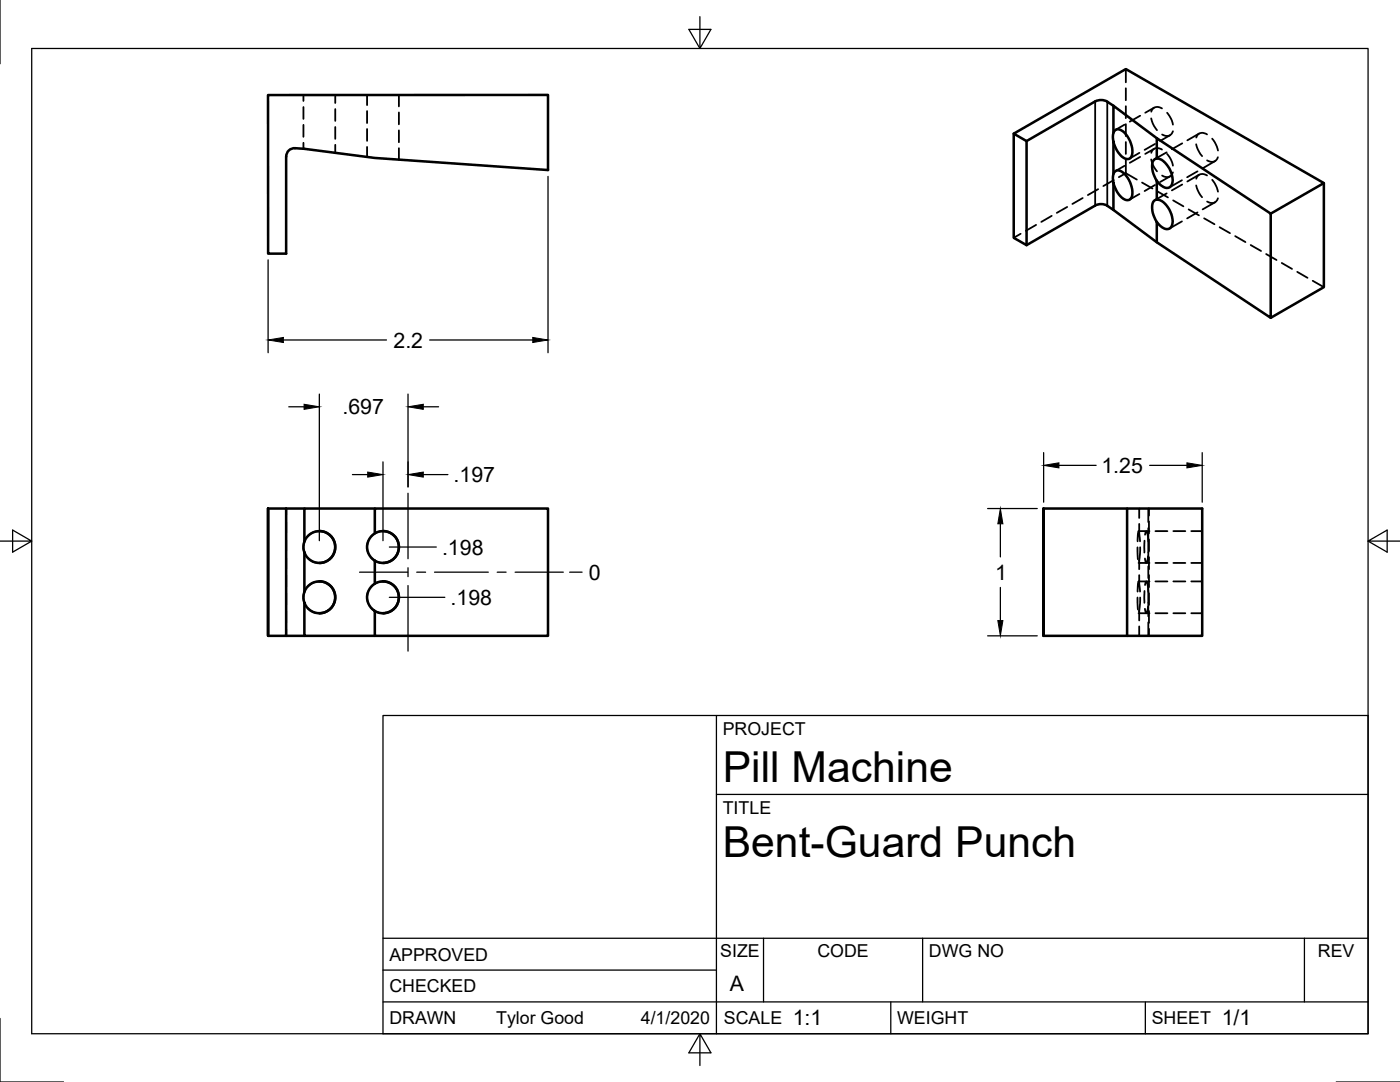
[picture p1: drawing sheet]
<svg xmlns="http://www.w3.org/2000/svg" width="279mm" height="216mm" viewBox="0 0 279 216" stroke-linecap="round" stroke-linejoin="round" font-family="sans-serif">
<!-- layer: Visible -->
<g fill="none" stroke="#000" stroke-width=".51">
<path d="M53.5 19l55.9-.1v15l-34.6-2.4-14.1-1.8-1.8-.1a1.67 1.67 0 0 0-1.8 1.6v19.4h-3.6zM202.3 26.7v20.8l2.6 1.4v-20.7M204.9 28.2l-2.6-1.5 22.4-12.9 39.5 22.7-10.6 6.1M222.2 36.5v5.4l8.7 6.4M222.2 26.5v-5.4l8.7 6.5M222.2 21.1a3.9 3.9 0 0 0-2.1-1.1h-.6l-.9 .2-13.7 8M222.2 28.3v6.4M222.5 26a1.67 1.67 0 0 1 2.3 .9 5 5 0 0 1 1 4.2 1.13 1.13 0 0 1-2 .1 5 5 0 0 1-1.5-5zM222.5 34.2a1.38 1.38 0 0 1 2 .5 5.3 5.3 0 0 1 1.3 4.6 1.14 1.14 0 0 1-2 .1 4.9 4.9 0 0 1-1.5-5zM230.2 32a1.48 1.48 0 0 1 2.3 .4 4.6 4.6 0 0 1 1.3 4.6 1.22 1.22 0 0 1-2 .1 4.7 4.7 0 0 1-1.6-5.1zM230.9 31.6v-4l22.7 15v20.8l-22.7-15.1v-4M230.9 36.1v3.7"/>
<path d="M264.2 36.5v20.8l-10.6 6.1M222.2 41.9a3.8 3.8 0 0 0-2.1-1.1l-.6-.1-.9 .3-13.7 7.9M230.2 40.2a1.52 1.52 0 0 1 2.3 .4 4.6 4.6 0 0 1 1.3 4.6 1.22 1.22 0 0 1-2 .1 4.7 4.7 0 0 1-1.6-5.1zM53.5 101.5h3.6M53.5 101.5v25.4zM57.1 101.5h3.6M57.1 101.5v25.4h-3.6M60.7 110.2v7.9M63.7 106a3.2 3.2 0 0 1 3.2 3.1 3.2 3.2 0 0 1-3.2 3.2M63.7 116a3.2 3.2 0 0 1 3.2 3.2 3.2 3.2 0 0 1-3.2 3.2M74.8 106.4v-4.9h34.6v25.4h-34.6v-5M74.8 101.5h-14.1v6.6"/>
<path d="M74.8 111.9v4.6M76.4 106a3.2 3.2 0 0 1 3.2 3.1 3.2 3.2 0 0 1-3.2 3.2M76.4 116a3.2 3.2 0 0 1 3.2 3.2 3.2 3.2 0 0 1-3.2 3.2M208.3 101.5h31.6v25.4h-15M224.9 101.5v25.4M57.1 126.9h3.6M60.7 120.3v6.6h14.1M208.3 126.9v-25.4v25.4h16.6"/>
<circle cx="63.7" cy="109.2" r="3.2"/>
<circle cx="63.7" cy="119.2" r="3.2"/>
<circle cx="76.4" cy="109.2" r="3.2"/>
<circle cx="76.4" cy="119.2" r="3.2"/>
</g>
<!-- layer: Hidden -->
<g fill="none" stroke="#000" stroke-width=".36">
<path d="M60.6 19v1.2M66.9 19v1.6M73.3 19v2M79.6 19v2.2M224.7 13.8v2.6M224.7 17.6v2.4M60.6 21.4v2.3M60.6 24.9v2.4M60.6 28.5v1.2M66.9 21.8v2.3M66.9 25.3v2.4M66.9 28.9v1.6"/>
<path d="M73.3 22.2v2.4M73.3 25.7v2.4M73.3 29.3v2M79.6 22.4v2.4M79.6 26v2.4M79.6 29.6v2.3M216.1 39.5l-2.1 1.2M219.2 37.7l-2.1 1.2M222.3 35.9l-2.1 1.2M224.4 24.9l-1.7 1M224.4 33.1l-1.7 1M224.7 34.6l2.2 1.2"/>
<path d="M224.7 21.2v2.4M224.7 24.8v2.4M224.7 28.3v2.4M224.7 31.9v2.7M224.7 34.6l-1.4 .7M227.4 30.5l-2 1.1M227.4 38.7l-2 1.1M227.5 23.1l-2 1.2M227.5 31.3l-2 1.2M227.9 36.4l2.1 1.2M229.7 23.6l.4 1 .8 1.4M229.7 31.8l.4 1.1 .8 1.3"/>
<path d="M230.3 21.5l-1.7 1M230.3 29.7l-1.7 1M230.5 28.7l-2.1 1.2M230.5 36.9l-2.1 1.2M231 38.2l2.1 1.2M231.9 21.6a1.33 1.33 0 0 0-2.1 .7M231.9 29.8a1.3 1.3 0 0 0-2.1 .7M232.8 30.4l-2.3 1.3M232.8 38.6l-2.3 1.3M232.9 22.5l.8 1.1 .4 1.3M232.9 30.7l.8 1.1 .4 1.3M233.5 27l-2 1.1"/>
<path d="M233.5 35.2l-2 1.1M234.1 26.2a1.31 1.31 0 0 1-2.2 .6M234.1 34.4a1.33 1.33 0 0 1-2.2 .6M234.1 40l2.1 1.2M235.9 36l-2.5 1.4M235.9 28.6l-2 1.2M235.9 36.8l-2 1.2M238.7 28.8l.4 1 .8 1.4M238.7 37l.6 1.5 .6 .8M239 34.2l-2.1 1.2M239.3 26.6l-2.3 1.4M239.3 34.9l-2.3 1.3"/>
<path d="M240.9 26.8a1.32 1.32 0 0 0-2.2 .7M240.9 35a1.34 1.34 0 0 0-2.2 .7M241.9 27.7l.7 1.1 .5 1.2M241.9 35.9l.7 1.1 .5 1.2M242.5 32.2l-2.5 1.4M243.1 31.4a1.32 1.32 0 0 1-2.2 .6M243.1 39.6a1.3 1.3 0 0 1-2.2 .6M203.7 46.7l-1.4 .8M206.8 44.9l-2.1 1.2M209.9 43.1l-2.1 1.2M213 41.3l-2.1 1.2M235.9 44.2l-2.5 1.4"/>
<path d="M237.2 41.8l2.1 1.2M239 42.4l-2.1 1.2M240.3 43.6l2.1 1.1M242.5 40.4l-2.5 1.4M243.4 45.3l2.1 1.2M246.5 47.1l2.1 1.2M249.6 48.9l2.1 1.2M252.7 50.7l2.1 1.2M255.8 52.5l2.1 1.2M258.9 54.3l2 1.1M262 56l2.2 1.3M57.1 101.5v1.4"/>
<path d="M57.1 104.1v2.3M57.1 107.6v2.4M57.1 111.2v2.4M57.1 114.8v2.4M57.1 118.3v2.4M60.8 108l-.2 1.2 .2 1.1M60.8 118l-.2 1.2 .2 1.2M61.4 111.3l.1 .1a3.1 3.1 0 0 0 2.2 .9M63.7 106a3.1 3.1 0 0 0-2.3 1M63.7 116a3.1 3.1 0 0 0-2.3 1M73.5 108l-.2 1.2 .2 1.1M73.5 118l-.2 1.2 .2 1.2"/>
<path d="M74.1 111.3l.1 .1a3.1 3.1 0 0 0 2.2 .9M76.4 106a3.1 3.1 0 0 0-2.3 1M76.4 116a3.1 3.1 0 0 0-2.3 1M227 109.2l.1 2.4M227 119.2l.1 2.4M227 108l.2-2 .3 2M227 118l.2-2 .3 2M227.2 112.3h2.2M227.2 106h2.2M227.2 116h2.2M227.4 111.9h-.1M227.4 101.5v1.9"/>
<path d="M227.4 104.5v1.9M227.4 111.9v1.7M227.4 114.8v1.7M227.5 109.2l-.1 2.7M227.5 119.2l-.1 2.7M228.4 107.9v2.4M228.4 117.9v2.4M228.5 106.7l.2-.7a5.5 5.5 0 0 1 .5 3.4v2.4M228.5 116.7l.2-.7a5.5 5.5 0 0 1 .5 3.4v3.6M229.1 111l-.3 1.3-.2-.2-.1-.7M229.2 101.5v2.7M229.2 105.4v2.7"/>
<path d="M229.2 113v2.4M229.2 116.5v1.6M229.3 101.5v1.4M229.3 104.1v2.3M229.3 107.6v2.4M229.3 111.2v2.4M229.3 114.8v2.4M229.3 118.3v2.4M230.6 112.3h2.4M230.6 106h2.4M230.6 116h2.4M234.2 112.3h2.4"/>
<path d="M234.2 106h2.4M234.2 116h2.4M237.7 106h2.2M237.7 116h2.2M239.9 110.2v2.1h-2.2M239.9 107v4.3M239.9 106v2.1M239.9 117.1v4.2M239.9 116v2.2M239.9 101.5v1.4M239.9 104.1v2.3M239.9 107.6v2.4"/>
<path d="M239.9 111.2v2.4M239.9 114.8v2.4M239.9 118.3v2.4M57.1 121.9v2.4M57.1 125.5v1.4M61.4 121.3l.1 .1a3.1 3.1 0 0 0 2.2 1M74.1 121.3l.1 .1a3.1 3.1 0 0 0 2.2 1M227.2 122.4h2.2M227.4 121.9l-.1 .1M227.4 121.9v1.9M227.4 125v1.9M229.1 121l-.3 1.3-.2-.1-.1-.7"/>
<path d="M229.2 124.2v2.7M229.3 121.9v2.4M229.3 125.5v1.4M230.6 122.4h2.4M234.2 122.4h2.4M239.9 120.2v2.2h-2.2M239.9 121.9v2.4M239.9 125.5v1.4"/>
</g>
<g fill="#000">
<circle cx="63.7" cy="116" r=".18"/>
<circle cx="63.7" cy="106" r=".18"/>
<circle cx="63.7" cy="112.3" r=".18"/>
<circle cx="76.4" cy="116" r=".18"/>
<circle cx="76.4" cy="112.3" r=".18"/>
<circle cx="76.4" cy="106" r=".18"/>
<circle cx="63.7" cy="122.4" r=".18"/>
<circle cx="76.4" cy="122.4" r=".18"/>
</g>
<!-- layer: Visible Narrow -->
<path d="M218.6 20.2v20.8M221 20.3v20.8" fill="none" stroke="#000" stroke-width=".36"/>
<!-- layer: Border -->
<path d="M0 0v12.7M6.3 9.7h266.7v196.6h-266.7zM139.7 3.3v6.4l2.2-3.8h-4.4l2.2 3.8M0 108h6.3l-3.8-2.2v4.4l3.8-2.2M273 108l3.8 2.2v-4.4l-3.8 2.2h6.4M0 203.2v12.7h12.7M139.7 206.3l-2.2 3.8h4.4l-2.2-3.8v6.3M266.7 215.9h12.7" fill="none" stroke="#000" stroke-width=".25"/>
<!-- layer: Titleblock -->
<path d="M76.4 142.8h196.6v63.5h-196.6zM143 158.5h130M143 142.8v63.5M76.4 199.9h196.6M76.4 193.6h66.6M76.4 187.2h196.6M152.4 187.2v12.7M177.8 199.9v6.4M184.1 187.2v12.7M228.6 199.9v6.4M260.3 187.2v12.7" fill="none" stroke="#000" stroke-width=".25"/>
<!-- layer: Center Lines -->
<path d="M81.4 98.4v13.1M71.8 114.2h9.6M81.4 113.3v1.8M81.4 116.8v13.1M83.2 114.2h1.7M86.7 114.2h10.8M99.2 114.2h1.8M102.8 114.2h9.6" fill="none" stroke="#000" stroke-width=".25"/>
<!-- layer: Dimensions -->
<g fill="none" stroke="#000" stroke-width=".25">
<path d="M109.4 35.2v35.2M53.5 51.9v18.5M56.6 67.8h20.5M63.7 78.6v29.3M81.4 78.6v18.6M85.7 67.8h20.6M57.6 81.2h3.1M70.3 94.7h3.1M76.4 92.2v15.7M84.5 94.7h4.9M84.5 81.2h3M208.3 90.3v9.9"/>
<path d="M211.3 92.9h7.5M229.4 92.9h7.5M239.9 90.3v9.9M77.7 109.2h9.4M77.7 119.2h11.1M113.7 114.2h2.5M197.1 101.5h9.9M199.6 104.5v6.6M199.6 117.2v6.6M197.1 126.9h9.9"/>
</g>
<path d="M53.5 67.8l3.1-.5v1zM106.3 67.3l3.1 .5-3.1 .5zM60.7 80.7l3 .5-3 .5zM73.4 94.2l3 .5-3 .5zM81.4 94.7l3.1-.5v1zM81.4 81.2l3.1-.5v1zM208.3 92.9l3-.5v1zM236.9 92.4l3 .5-3 .5zM199.6 101.5l.6 3h-1.1zM199.1 123.8h1.1l-.6 3.1z" fill="#000" stroke="#000" stroke-width=".2"/>
<g font-size="8.5">
<text x="144.3" y="156">Pill Machine</text>
<text x="144.3" y="171">Bent-Guard Punch</text>
</g>
<g font-size="4.3">
<text x="78.5" y="69.4">2.2</text>
<text x="68.3" y="82.7">.697</text>
<text x="219.8" y="94.3">1.25</text>
<text x="90.5" y="96.2">.197</text>
<text x="88.2" y="110.7">.198</text>
<text x="117.5" y="115.7">0</text>
<text x="198.6" y="115.7">1</text>
<text x="89.9" y="120.7">.198</text>
<text x="145.7" y="197.7">A</text>
<text x="158.2" y="204.6">1:1</text>
<text x="243.8" y="204.6">1/1</text>
</g>
<g font-size="3.5">
<text x="144.3" y="146.6">PROJECT</text>
<text x="144.3" y="162.3">TITLE</text>
<text x="77.7" y="191.7">APPROVED</text>
<text x="143.7" y="191">SIZE</text>
<text x="163.1" y="191">CODE</text>
<text x="185.4" y="191">DWG NO</text>
<text x="263" y="191">REV</text>
<text x="77.7" y="198">CHECKED</text>
<text x="77.7" y="204.4">DRAWN</text>
<text x="99" y="204.4">Tylor Good</text>
<text x="127.9" y="204.4">4/1/2020</text>
<text x="144.5" y="204.4">SCALE</text>
<text x="179" y="204.4">WEIGHT</text>
<text x="229.8" y="204.4">SHEET</text>
</g>
</svg>
